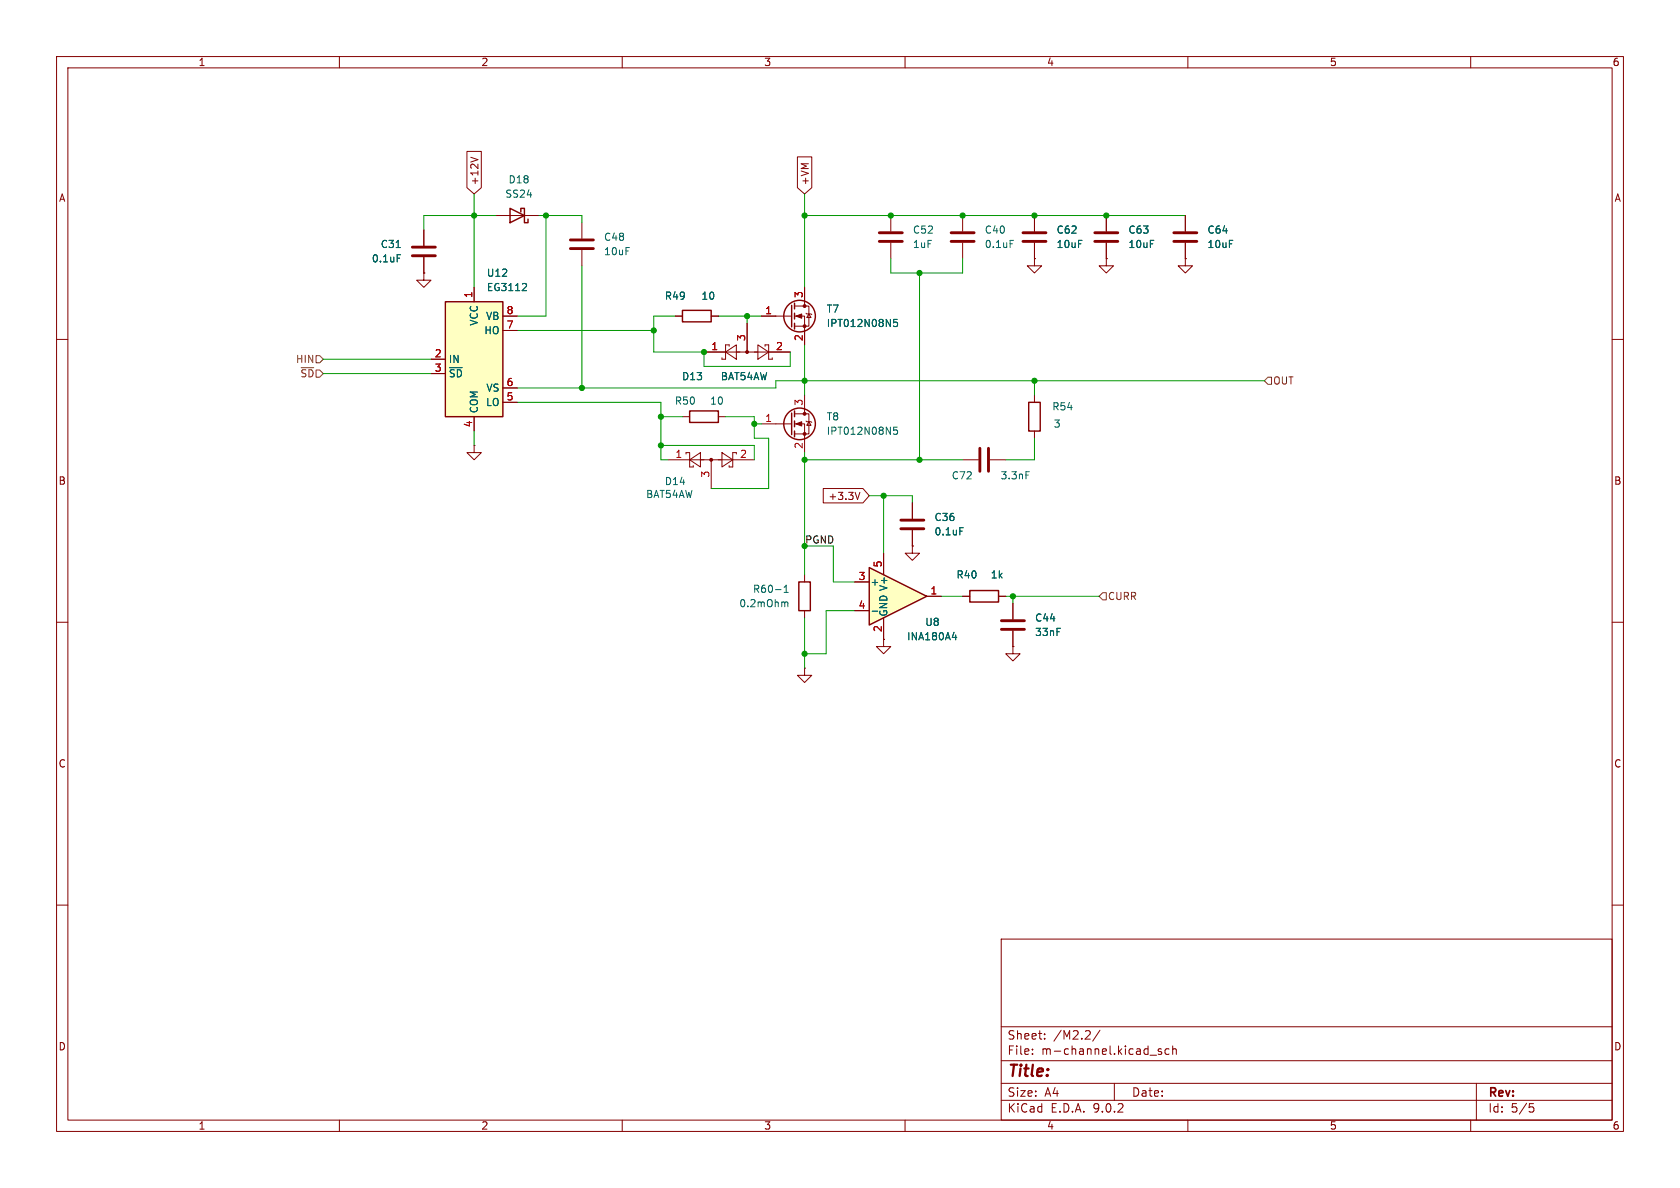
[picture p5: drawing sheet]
<svg xmlns="http://www.w3.org/2000/svg" width="297mm" height="210mm" viewBox="0 0 297 210" stroke-linecap="round" stroke-linejoin="round" font-family="sans-serif">
<g fill="none" stroke="#840000" stroke-width=".18">
<path d="M10 10h277v190h-277zM12 12h273v186h-273zM60 10v2M110 10v2M160 10v2M210 10v2M260 10v2M170.2 38.1v2.8M182.9 38.1v2.8M74.9 48.3v1.2h-1.2l1.2 1.3 1.3-1.3h-1.3M74.9 48.3h.1M74.9 40.6v2.8"/>
<path d="M74.9 45.5v2.8M170.2 42.9v2.8M182.9 42.9v2.8M10 60h2M182.9 69.9v1.2M182.9 76.2v1.3M285 60h2M161.3 88.9v2.8M161.3 93.7v2.8M10 110h2M142.2 101.6v1.3M142.2 108v1.2"/>
<path d="M179.1 106.7v2.8M179.1 111.5v2.8M285 110h2M10 160h2M177 166h108v32h-108zM285 160h2M60 198v2M110 198v2M160 198v2M177 194.5h108M177 191.5h108M177 187.5h108"/>
<path d="M177 181.5h108M182.5 186.3v.1M182.5 185.5v.1M184.7 183.6v.1M184.7 182.8v.1M194.5 182.1l-1.3 2M197 191.5v3M203.3 186.5h1.2M205.3 185.5l-.3-.1-.3 .2 .1 .2 .5 .2v.3h-.6M206.7 185.5l-.5-.1-.2 .3v.4l.1 .2h.6M207.3 185.5l.2-.1 .4 .1 .1 .9M207.3 184.9v1.5"/>
<path d="M210 198v2M260 198v2M261 191.5v6.5M270.4 195.1h.7M270.5 195.7h.4l.3 .3-.2 .5-.5 .1"/>
</g>
<path d="M72.9 43.7h4.1M72.9 45.2h4.1M168.1 41.1h4.1M168.1 42.7h4.1M180.8 41.1h4.1M180.8 42.7h4.1M159.3 91.9h4M159.3 93.5h4M177 109.7h4.1M177 111.3h4.1" fill="none" stroke="#840000" stroke-width=".51"/>
<path d="M70 43.8h.8M70.2 45h.6M178.6 42.5h.6M169.7 93.3h.6M138.6 104.7h.7M138.6 103.8l.4-.4v1.3M138.8 106.5h.4l.1 .8" fill="none" stroke="#006464" stroke-width=".18"/>
<path d="M181.9 71.1h2v5.1h-2zM141.2 102.9h2.1v5.1h-2.1z" fill="none" stroke="#840000" stroke-width=".25"/>
<path d="M153.7 100.3l10.1 5.1-10.1 5.1z" fill="#ffffc2"/>
<g fill="none" stroke="#840000" stroke-width=".25">
<path d="M90.2 36.8l2.5 1.3-2.5 1.3zM92.1 37.5v-.7h.6v2.6h.6v-.7M120.6 54.9h5.1v2h-5.1zM140 54v3.8M140.5 53.6v1M140.5 55.4v1M140.5 57.2v1M121.9 72.6h5.1v2.1h-5.1zM140 73v3.8M140.5 72.6v1.1M140.5 74.4v1M140.5 76.2v1"/>
<path d="M153.7 100.3l10.1 5.1-10.1 5.1zM171.4 104.4h5.1v2h-5.1z"/>
<circle cx="141.4" cy="55.9" r="2.79"/>
<circle cx="141.4" cy="74.9" r="2.79"/>
</g>
<g fill="none" stroke="#840000" stroke-width=".18">
<path d="M87.6 38.1h7.6M102.9 39.4v2.8M157.5 38.1v2.8M195.6 38.1v2.8M209.5 38.1v2.8M102.9 44.2v2.8M119.4 55.9h1.2M125.7 55.9h1.3M132.1 57.2v5M134.6 55.9h5.4M140.5 54.1h2.5v3.6h-2.5M140.5 55.9h1.7v5.1"/>
<path d="M142.2 50.8v3.3M142.5 55.4l.1 .1h.8l.1 .1M143 55.5l.4 .6h-.8zM157.5 42.9v2.8M182.9 45.7v1.3h-1.3l1.3 1.3 1.2-1.3h-1.2M182.9 45.7h.1M195.6 45.7v1.3h-1.3l1.3 1.3 1.2-1.3h-1.2M195.6 45.7h.1M195.6 42.9v2.8M209.5 45.7v1.3h-1.2l1.2 1.3 1.3-1.3h-1.3M209.5 45.7h.1M209.5 42.9v2.8"/>
<path d="M83.8 78.7v1.3h-1.3l1.3 1.3 1.3-1.3h-1.3M83.8 78.7h.1M120.6 73.7h1.3M124.5 62.2h15.2M127 73.7h1.3M128.3 62.2l1.9-1.2v2.5zM128.9 61.2v-.2h-.6v2.5h-.7v-.3M134 61l1.9 1.2-1.9 1.3zM134.6 74.9h5.4M135.3 61.2v-.2h.6v2.5h.6v-.3M140.5 73.2h2.5v3.5h-2.5M140.5 74.9h1.7v5.1"/>
<path d="M142.2 69.9v3.3M142.5 74.4l.1 .1h.8l.1 .2M143 74.5l.4 .7h-.8zM118.1 81.3h15.2M121.3 80.3v-.3h.6v2.6h.7v-.3M121.9 81.3l1.9-1.3v2.6zM125.7 81.3v5.1M127.6 80l1.9 1.3-1.9 1.3zM130.2 80h-.7v2.6h-.6v-.3M156.2 97.8v3.8M161.3 96.5v1.3h-1.3l1.3 1.3 1.3-1.3h-1.3M161.3 96.5h.1"/>
<path d="M170.2 81.3h2.8M175 81.3h2.8M142.2 118.1v1.3h-1.2l1.2 1.3 1.3-1.3h-1.3M142.2 118.1h.1M151.1 102.9h2.6M151.1 108h2.6M156.2 113v1.3h-1.3l1.3 1.3 1.3-1.3h-1.3M156.2 113h.1M156.2 109.2v3.8M163.8 105.4h2.6M170.2 105.4h1.2M176.5 105.4h1.3"/>
<path d="M179.1 114.3v1.3h-1.3l1.3 1.2 1.2-1.2h-1.2M179.1 114.3h.1"/>
</g>
<path d="M158.6 56.5h-.6v.6l.1-.2 .5 .1 .1 .2-.1 .4-.2 .1-.4-.1M158.6 75.5h-.6v.6l.1-.1 .5 .1 .1 .1-.1 .5-.2 .1-.4-.1M181.4 83.4h.6M154.2 108h1M168.4 112.7h.7M169 112.3v.8" fill="none" stroke="#006464" stroke-width=".18"/>
<g fill="#840000" stroke="#840000" stroke-width=".18">
<path d="M140.7 74.9l1-.4v.8z"/>
<path d="M140.7 55.9l1-.4v.8z"/>
<circle cx="142.2" cy="73.2" r=".25"/>
<circle cx="142.2" cy="76.7" r=".25"/>
<circle cx="142.2" cy="54.1" r=".25"/>
<circle cx="142.2" cy="57.7" r=".25"/>
<circle cx="125.7" cy="81.3" r=".25"/>
<circle cx="132.1" cy="62.2" r=".25"/>
</g>
<path d="M100.8 42.4h4.1M100.8 43.9h4.1M155.4 41.1h4.1M155.4 42.7h4.1M193.5 41.1h4.1M193.5 42.7h4.1M207.5 41.1h4.1M207.5 42.7h4.1M173.2 79.2v4.1M174.8 79.2v4.1" fill="none" stroke="#840000" stroke-width=".51"/>
<path d="M78.7 53.3h10.2v20.4h-10.2z" fill="#ffffc2"/>
<path d="M78.7 53.3h10.2v20.4h-10.2z" fill="none" stroke="#840000" stroke-width=".25"/>
<g fill="none" stroke="#840000" stroke-width=".18">
<path d="M82.5 26.8h2.6v6.4l-1.3 1.1-1.3-1.1zM83.2 27.8l1.3 .4M141 27.7h2.5v5.5l-1.3 1.1-1.2-1.1zM182.9 38.1v2.8M195.6 38.1v2.8M209.5 38.1v2.8M74.9 48.3h.1M74.9 40.6v2.8M74.9 45.5v2.8M83.8 50.8v2.5M88.9 55.9h2.5M88.9 58.4h2.5"/>
<path d="M119.4 55.9h1.2M125.7 55.9h1.3M132.1 57.2v5M134.6 55.9h2.6M142.2 50.8v2.5M142.2 58.4v2.6M182.9 45.7h.1M182.9 42.9v2.8M195.6 45.7h.1M195.6 42.9v2.8M209.5 45.7h.1M209.5 42.9v2.8"/>
<path d="M76.2 63.5h2.5M76.2 66h2.5M83.8 73.7v2.5M88.9 68.6h2.5M88.9 71.1h2.5M124.5 62.2h3.8M135.9 62.2h3.8M145.5 86.4h7.1l1.1 1.2-1.1 1.3h-7.1zM152 87l-.4 1.3M156.2 97.8v3.8M161.3 96.5h.1M161.3 88.9v2.8"/>
<path d="M161.3 93.7v2.8M151.1 102.9h2.6M151.1 108h2.6M156.2 113h.1M156.2 109.2v3.8M163.8 105.4h2.6M170.2 105.4h1.2M176.5 105.4h1.3M179.1 114.3h.1M179.1 106.7v2.8M179.1 111.5v2.8"/>
</g>
<path d="M70 43.8h.8M70.2 45h.6M93 50.2l.1 .2-.1 .3-.7 .7h.8M158.6 56.5h-.6v.6l.1-.2 .5 .1 .1 .2-.1 .4-.2 .1-.4-.1M169.7 93.3h.6M154.2 108h1M168.4 112.7h.7M169 112.3v.8" fill="none" stroke="#006464" stroke-width=".18"/>
<path d="M55.9 62.9h.6l.6 .6-.6 .6h-.6zM224.2 66.7h.6v1.2h-.6l-.7-.6zM194.9 104.8h.7v1.2h-.7l-.6-.6z" fill="none" stroke="#725600" stroke-width=".18"/>
<g fill="none" stroke="#009600" stroke-width=".18">
<path d="M83.8 34.3v16.5M87.6 38.1h-12.7v2.5M95.2 38.1h7.7v1.3M96.5 38.1v17.8h-5.1M142.2 38.1h67.3M142.2 34.3v16.5M91.4 58.4h24.2M102.9 47v21.6M119.4 55.9h-3.8v6.3h8.9v2.6h15.2v-2.6M127 55.9h7.6M132.1 55.9v1.3M157.5 45.7v2.6h12.7v-2.6"/>
<path d="M162.6 48.3v33M57.1 66h19.1M57.1 63.5h19.1M83.8 76.2v2.5M91.4 71.1h25.4v10.2h1.3M116.8 78.7h16.5v2.6M116.8 73.7h3.8M128.3 73.7h5v3.8h2.6v8.9h-10.2M133.3 74.9h1.3M142.2 61v8.9M182.9 77.5v3.8h-5.1M182.9 67.3v2.6"/>
<path d="M223.5 67.3h-86.3v1.3h-45.8M142.2 80v21.6M142.2 81.3h28M142.2 96.5h5.1v6.4h3.8M153.7 87.6h7.6v1.3M156.2 87.6v10.2M142.2 109.2v8.9M151.1 108h-5.1v7.6h-3.8M166.4 105.4h3.8M177.8 105.4h16.5M179.1 105.4v1.3"/>
</g>
<g fill="#009600" stroke="#009600" stroke-width=".18">
<circle cx="170.2" cy="38.1" r=".46"/>
<circle cx="182.9" cy="38.1" r=".46"/>
<circle cx="182.9" cy="67.3" r=".46"/>
<circle cx="157.5" cy="38.1" r=".46"/>
<circle cx="162.6" cy="48.3" r=".46"/>
<circle cx="142.2" cy="67.3" r=".46"/>
<circle cx="142.2" cy="81.3" r=".46"/>
<circle cx="162.6" cy="81.3" r=".46"/>
<circle cx="195.6" cy="38.1" r=".46"/>
<circle cx="115.6" cy="58.4" r=".46"/>
<circle cx="83.8" cy="38.1" r=".46"/>
<circle cx="102.9" cy="68.6" r=".46"/>
<circle cx="96.5" cy="38.1" r=".46"/>
<circle cx="132.1" cy="55.9" r=".46"/>
<circle cx="142.2" cy="38.1" r=".46"/>
<circle cx="116.8" cy="73.7" r=".46"/>
<circle cx="116.8" cy="78.7" r=".46"/>
<circle cx="124.5" cy="62.2" r=".46"/>
<circle cx="133.3" cy="74.9" r=".46"/>
<circle cx="142.2" cy="115.6" r=".46"/>
<circle cx="142.2" cy="96.5" r=".46"/>
<circle cx="179.1" cy="105.4" r=".46"/>
<circle cx="156.2" cy="87.6" r=".46"/>
</g>
<text font-size="2.8" fill="#840000" x="178" y="190.9">Title:</text>
<g font-size="2.1" fill="#840000">
<text x="178" y="184">Sheet:</text>
<text x="186.2" y="184">/M2.2/</text>
<text x="178" y="186.7">File:</text>
<text x="184.1" y="186.7">m-channel.kicad_sch</text>
<text x="178" y="196.9">KiCad</text>
<text x="178" y="194.1">Size:</text>
<text x="184.7" y="194.1">A4</text>
<text x="185.7" y="196.9">E.D.A.</text>
<text x="193.3" y="196.9">9.0.2</text>
<text x="200" y="194.1">Date:</text>
<text x="263" y="194.3">Rev:</text>
<text x="263" y="196.9">Id:</text>
<text x="267.1" y="196.9">5/5</text>
</g>
<g font-size="1.8" fill="#840000">
<text x="35" y="11.9">1</text>
<text x="85" y="11.9">2</text>
<text x="135" y="11.9">3</text>
<text x="185" y="11.9">4</text>
<text x="235" y="11.9">5</text>
<text x="285" y="11.9">6</text>
<text x="10.3" y="35.9">A</text>
<text x="84.8" y="32.9" transform="rotate(-90 84.8 32.9)">+12V</text>
<text x="143.2" y="32.9" transform="rotate(-90 143.2 32.9)">+VM</text>
<text x="285.3" y="35.9">A</text>
<text x="10.3" y="85.9">B</text>
<text x="146.4" y="88.6">+3.3V</text>
<text x="285.3" y="85.9">B</text>
<text x="10.3" y="135.9">C</text>
<text x="285.3" y="135.9">C</text>
<text x="10.3" y="185.9">D</text>
<text x="285.3" y="185.9">D</text>
<text x="35" y="199.9">1</text>
<text x="85" y="199.9">2</text>
<text x="135" y="199.9">3</text>
<text x="185" y="199.9">4</text>
<text x="235" y="199.9">5</text>
<text x="285" y="199.9">6</text>
</g>
<g font-size="1.8" fill="#006464">
<text x="89.2" y="35.2">SS24</text>
<text x="89.8" y="32.6">D18</text>
<text x="161.3" y="41.5">C52</text>
<text x="174" y="41.5">C40</text>
<text x="186.7" y="41.5">C62</text>
<text x="199.4" y="41.5">C63</text>
<text x="213.4" y="41.5">C64</text>
<text x="65.6" y="46.6">0.1uF</text>
<text x="67.2" y="44">C31</text>
<text x="106.7" y="42.8">C48</text>
<text x="106.7" y="45.3">10uF</text>
<text x="161.3" y="44">1uF</text>
<text x="174" y="44">0.1uF</text>
<text x="186.7" y="44">10uF</text>
<text x="199.4" y="44">10uF</text>
<text x="213.4" y="44">10uF</text>
<text x="86" y="49.1">U12</text>
<text x="86" y="51.7">EG3112</text>
<text x="117.4" y="53.2">R49</text>
<text x="123.9" y="53.2">10</text>
<text x="84.7" y="57.7" transform="rotate(-90 84.7 57.7)">VCC</text>
<text x="85.5" y="59.3">HO</text>
<text x="85.8" y="56.7">VB</text>
<text x="146.1" y="55.5">T7</text>
<text x="146.1" y="58">IPT012N08N5</text>
<text x="79.2" y="64.4">IN</text>
<text x="79.2" y="66.9">~{SD}</text>
<text x="85.8" y="72">LO</text>
<text x="85.9" y="69.4">VS</text>
<text x="119.2" y="71.7">R50</text>
<text x="120.5" y="67.4">D13</text>
<text x="125.4" y="71.7">10</text>
<text x="127.3" y="67.4">BAT54AW</text>
<text x="84.7" y="73.2" transform="rotate(-90 84.7 73.2)">COM</text>
<text x="146.1" y="74.5">T8</text>
<text x="146.1" y="77.1">IPT012N08N5</text>
<text x="185.9" y="72.7">R54</text>
<text x="186.2" y="75.8">3</text>
<text x="114.1" y="88.2">BAT54AW</text>
<text x="117.4" y="86">D14</text>
<text x="168.2" y="84.9">C72</text>
<text x="176.8" y="84.9">3.3nF</text>
<text x="165.1" y="92.3">C36</text>
<text x="165.1" y="94.8">0.1uF</text>
<text x="130.6" y="107.5">0.2mOhm</text>
<text x="133" y="105">R60-1</text>
<text x="153.8" y="103.7">+</text>
<text x="169" y="102.5">R40</text>
<text x="175.1" y="102.5">1k</text>
<text x="157.1" y="109.1" transform="rotate(-90 157.1 109.1)">GND V+</text>
<text x="160.3" y="113.4">INA180A4</text>
<text x="163.5" y="110.8">U8</text>
<text x="182.9" y="110.1">C44</text>
<text x="182.9" y="112.6">33nF</text>
</g>
<g font-size="1.8" fill="#a90000">
<text x="83.6" y="52.8" transform="rotate(-90 83.6 52.8)">1</text>
<text x="142" y="52.8" transform="rotate(-90 142 52.8)">3</text>
<text x="89.5" y="55.6">8</text>
<text x="89.5" y="58.2">7</text>
<text x="135.2" y="55.6">1</text>
<text x="76.8" y="63.2">2</text>
<text x="76.8" y="65.8">3</text>
<text x="125.7" y="62">1</text>
<text x="131.8" y="60.4" transform="rotate(-90 131.8 60.4)">3</text>
<text x="137.1" y="62">2</text>
<text x="142" y="60.4" transform="rotate(-90 142 60.4)">2</text>
<text x="89.5" y="68.3">6</text>
<text x="89.5" y="70.9">5</text>
<text x="142" y="71.8" transform="rotate(-90 142 71.8)">3</text>
<text x="83.6" y="75.6" transform="rotate(-90 83.6 75.6)">4</text>
<text x="135.2" y="74.7">1</text>
<text x="119.3" y="81">1</text>
<text x="130.7" y="81">2</text>
<text x="142" y="79.4" transform="rotate(-90 142 79.4)">2</text>
<text x="125.5" y="84.5" transform="rotate(-90 125.5 84.5)">3</text>
<text x="156" y="100.4" transform="rotate(-90 156 100.4)">5</text>
<text x="151.7" y="102.6">3</text>
<text x="151.7" y="107.7">4</text>
<text x="164.4" y="105.2">1</text>
<text x="156" y="111.8" transform="rotate(-90 156 111.8)">2</text>
</g>
<g font-size="1.8" fill="#725600">
<text x="52.2" y="64.4">HIN</text>
<text x="53" y="66.9">~{SD}</text>
<text x="225" y="68.2">OUT</text>
<text x="195.8" y="106.3">CURR</text>
</g>
<text font-size="1.8" fill="#0f0f0f" x="142.2" y="96.2">PGND</text>
</svg>
